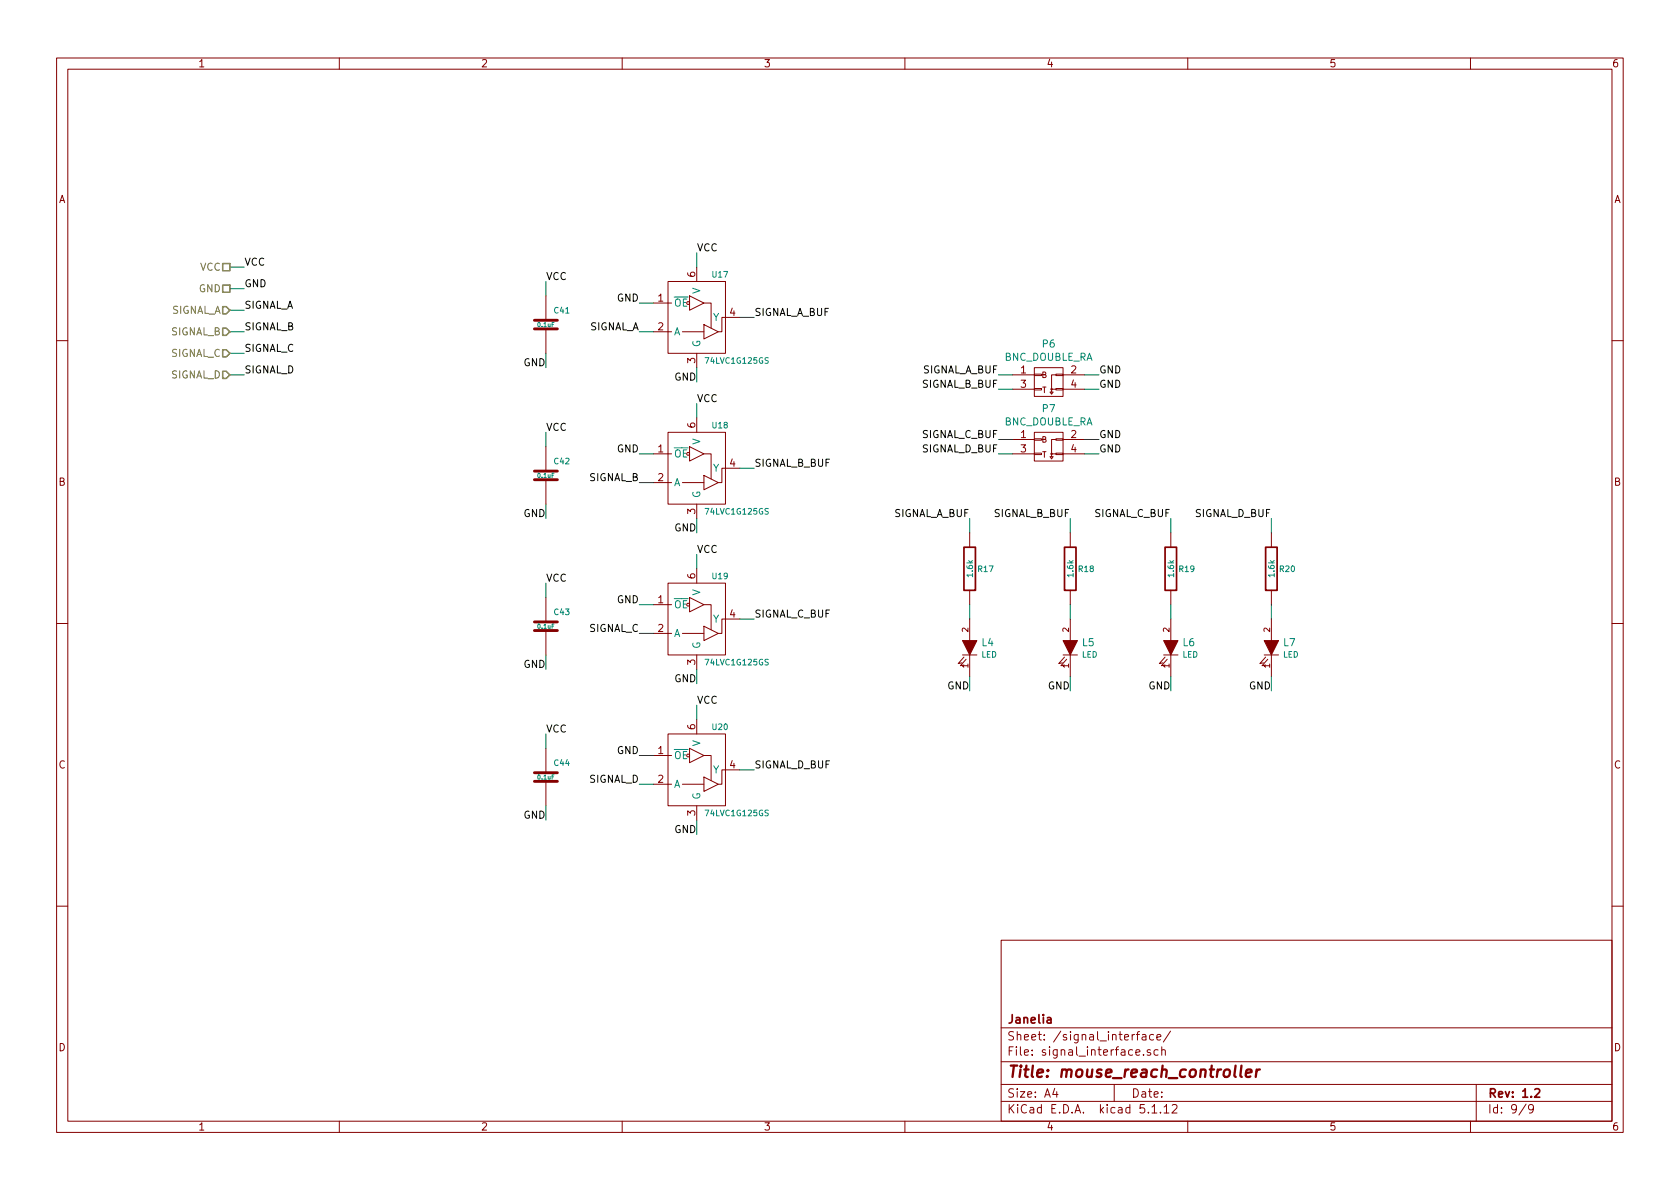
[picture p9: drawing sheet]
EESchema Schematic File Version 4
EELAYER 30 0
EELAYER END
$Descr A4 11693 8268
encoding utf-8
Sheet 9 9
Title "mouse_reach_controller"
Date ""
Rev "1.2"
Comp "Janelia"
Comment1 ""
Comment2 ""
Comment3 ""
Comment4 ""
$EndDescr
$Comp
L mouse_reach_controller:BNC_DOUBLE_RA P?
U 1 1
P 7300 2650
AR Path="/61B33E87" Ref="P?"  Part="1" 
AR Path="/61B241BC/61B33E87" Ref="P6"  Part="1" 
F 0 "P6" H 7300 2917 50  0000 C CNN
F 1 "BNC_DOUBLE_RA" H 7300 2825 50  0000 C CNN
F 2 "mouse_reach_controller:BNC_DOUBLE" H 7300 1450 60  0001 C CNN
F 3 "" H 7300 1450 60  0000 C CNN
F 4 "Digi-Key" H 7400 2900 60  0001 C CNN "Vendor"
F 5 "ACX1655-ND" H 7500 3000 60  0001 C CNN "Vendor Part Number"
F 6 "CONN BNC JACK R/A 75 OHM PCB" H 7600 3100 60  0001 C CNN "Description"
F 7 "Amphenol RF" H 7300 2650 60  0001 C CNN "Manufacturer"
F 8 "112661" H 7300 2650 60  0001 C CNN "Manufacturer Part Number"
	1    7300 2650
	1    0    0    -1  
$EndComp
Wire Wire Line
	7550 2600 7650 2600
Text Label 7650 2600 0    50   ~ 0
GND
Wire Wire Line
	7550 2700 7650 2700
Text Label 7650 2700 0    50   ~ 0
GND
Wire Wire Line
	7050 2700 6950 2700
Text Label 6950 2700 2    50   ~ 0
SIGNAL_B_BUF
Wire Wire Line
	7050 2600 6950 2600
Text Label 6950 2600 2    50   ~ 0
SIGNAL_A_BUF
$Comp
L mouse_reach_controller:BNC_DOUBLE_RA P?
U 1 1
P 7300 3100
AR Path="/61B33E9A" Ref="P?"  Part="1" 
AR Path="/61B241BC/61B33E9A" Ref="P7"  Part="1" 
F 0 "P7" H 7300 3367 50  0000 C CNN
F 1 "BNC_DOUBLE_RA" H 7300 3275 50  0000 C CNN
F 2 "mouse_reach_controller:BNC_DOUBLE" H 7300 1900 60  0001 C CNN
F 3 "" H 7300 1900 60  0000 C CNN
F 4 "Digi-Key" H 7400 3350 60  0001 C CNN "Vendor"
F 5 "ACX1655-ND" H 7500 3450 60  0001 C CNN "Vendor Part Number"
F 6 "CONN BNC JACK R/A 75 OHM PCB" H 7600 3550 60  0001 C CNN "Description"
F 7 "Amphenol RF" H 7300 3100 60  0001 C CNN "Manufacturer"
F 8 "112661" H 7300 3100 60  0001 C CNN "Manufacturer Part Number"
	1    7300 3100
	1    0    0    -1  
$EndComp
Wire Wire Line
	7550 3050 7650 3050
Text Label 7650 3050 0    50   ~ 0
GND
Wire Wire Line
	7550 3150 7650 3150
Text Label 7650 3150 0    50   ~ 0
GND
Wire Wire Line
	7050 3150 6950 3150
Text Label 6950 3150 2    50   ~ 0
SIGNAL_D_BUF
Wire Wire Line
	7050 3050 6950 3050
Text Label 6950 3050 2    50   ~ 0
SIGNAL_C_BUF
$Comp
L mouse_reach_controller:LED_RED_0402 L?
U 1 1
P 6750 4500
AR Path="/61B33EAE" Ref="L?"  Part="1" 
AR Path="/61B241BC/61B33EAE" Ref="L4"  Part="1" 
F 0 "L4" V 6712 4579 50  0000 L CNN
F 1 "LED" V 6796 4579 40  0000 L CNN
F 2 "mouse_reach_controller:LED_0402" H 6650 4800 60  0001 C CNN
F 3 "" H 6750 4500 60  0000 C CNN
F 4 "LED RED CLEAR 2SMD" H 7050 4900 60  0001 C CNN "Description"
F 5 "0402" H 6750 4950 60  0001 C CNN "Package"
F 6 "Kingbright" H 6750 5050 60  0001 C CNN "Manufacturer"
F 7 "APHHS1005LSECK/J3-PF" H 6750 4800 60  0001 C CNN "Manufacturer Part Number"
F 8 "Digi-Key" H 6750 5100 60  0001 C CNN "Vendor"
F 9 "754-2123-1-ND" H 6750 4800 60  0001 C CNN "Vendor Part Number"
	1    6750 4500
	0    1    1    0   
$EndComp
Wire Wire Line
	6750 4200 6750 4300
Wire Wire Line
	6750 3700 6750 3600
Wire Wire Line
	6750 4700 6750 4800
Text Label 6750 4800 2    50   ~ 0
GND
Text Label 6750 3600 2    50   ~ 0
SIGNAL_A_BUF
$Comp
L mouse_reach_controller:LED_RED_0402 L?
U 1 1
P 7450 4500
AR Path="/61B33EBF" Ref="L?"  Part="1" 
AR Path="/61B241BC/61B33EBF" Ref="L5"  Part="1" 
F 0 "L5" V 7412 4579 50  0000 L CNN
F 1 "LED" V 7496 4579 40  0000 L CNN
F 2 "mouse_reach_controller:LED_0402" H 7350 4800 60  0001 C CNN
F 3 "" H 7450 4500 60  0000 C CNN
F 4 "LED RED CLEAR 2SMD" H 7750 4900 60  0001 C CNN "Description"
F 5 "0402" H 7450 4950 60  0001 C CNN "Package"
F 6 "Kingbright" H 7450 5050 60  0001 C CNN "Manufacturer"
F 7 "APHHS1005LSECK/J3-PF" H 7450 4800 60  0001 C CNN "Manufacturer Part Number"
F 8 "Digi-Key" H 7450 5100 60  0001 C CNN "Vendor"
F 9 "754-2123-1-ND" H 7450 4800 60  0001 C CNN "Vendor Part Number"
	1    7450 4500
	0    1    1    0   
$EndComp
Wire Wire Line
	7450 4200 7450 4300
Wire Wire Line
	7450 3700 7450 3600
Wire Wire Line
	7450 4700 7450 4800
Text Label 7450 4800 2    50   ~ 0
GND
Text Label 7450 3600 2    50   ~ 0
SIGNAL_B_BUF
$Comp
L mouse_reach_controller:LED_RED_0402 L?
U 1 1
P 8150 4500
AR Path="/61B33ED0" Ref="L?"  Part="1" 
AR Path="/61B241BC/61B33ED0" Ref="L6"  Part="1" 
F 0 "L6" V 8112 4579 50  0000 L CNN
F 1 "LED" V 8196 4579 40  0000 L CNN
F 2 "mouse_reach_controller:LED_0402" H 8050 4800 60  0001 C CNN
F 3 "" H 8150 4500 60  0000 C CNN
F 4 "LED RED CLEAR 2SMD" H 8450 4900 60  0001 C CNN "Description"
F 5 "0402" H 8150 4950 60  0001 C CNN "Package"
F 6 "Kingbright" H 8150 5050 60  0001 C CNN "Manufacturer"
F 7 "APHHS1005LSECK/J3-PF" H 8150 4800 60  0001 C CNN "Manufacturer Part Number"
F 8 "Digi-Key" H 8150 5100 60  0001 C CNN "Vendor"
F 9 "754-2123-1-ND" H 8150 4800 60  0001 C CNN "Vendor Part Number"
	1    8150 4500
	0    1    1    0   
$EndComp
Wire Wire Line
	8150 4200 8150 4300
Wire Wire Line
	8150 3700 8150 3600
Wire Wire Line
	8150 4700 8150 4800
Text Label 8150 4800 2    50   ~ 0
GND
Text Label 8150 3600 2    50   ~ 0
SIGNAL_C_BUF
$Comp
L mouse_reach_controller:LED_RED_0402 L?
U 1 1
P 8850 4500
AR Path="/61B33EE1" Ref="L?"  Part="1" 
AR Path="/61B241BC/61B33EE1" Ref="L7"  Part="1" 
F 0 "L7" V 8812 4579 50  0000 L CNN
F 1 "LED" V 8896 4579 40  0000 L CNN
F 2 "mouse_reach_controller:LED_0402" H 8750 4800 60  0001 C CNN
F 3 "" H 8850 4500 60  0000 C CNN
F 4 "LED RED CLEAR 2SMD" H 9150 4900 60  0001 C CNN "Description"
F 5 "0402" H 8850 4950 60  0001 C CNN "Package"
F 6 "Kingbright" H 8850 5050 60  0001 C CNN "Manufacturer"
F 7 "APHHS1005LSECK/J3-PF" H 8850 4800 60  0001 C CNN "Manufacturer Part Number"
F 8 "Digi-Key" H 8850 5100 60  0001 C CNN "Vendor"
F 9 "754-2123-1-ND" H 8850 4800 60  0001 C CNN "Vendor Part Number"
	1    8850 4500
	0    1    1    0   
$EndComp
Wire Wire Line
	8850 4200 8850 4300
Wire Wire Line
	8850 3700 8850 3600
Wire Wire Line
	8850 4700 8850 4800
Text Label 8850 4800 2    50   ~ 0
GND
Text Label 8850 3600 2    50   ~ 0
SIGNAL_D_BUF
Wire Wire Line
	5150 2200 5250 2200
Text Label 5250 2200 0    50   ~ 0
SIGNAL_A_BUF
Wire Wire Line
	4550 2300 4450 2300
Text Label 4450 2300 2    50   ~ 0
SIGNAL_A
Wire Wire Line
	4550 2100 4450 2100
Text Label 4450 2100 2    50   ~ 0
GND
Wire Wire Line
	4850 2550 4850 2650
Wire Wire Line
	4850 1850 4850 1750
Text Label 4850 2650 2    50   ~ 0
GND
$Comp
L mouse_reach_controller:74LVC1G125GS U?
U 1 1
P 4850 2200
AR Path="/61993642/61B33EFB" Ref="U?"  Part="1" 
AR Path="/61B33EFB" Ref="U?"  Part="1" 
AR Path="/61B241BC/61B33EFB" Ref="U17"  Part="1" 
F 0 "U17" H 4950 2500 40  0000 L CNN
F 1 "74LVC1G125GS" H 4900 1900 40  0000 L CNN
F 2 "mouse_reach_controller:SOT1202" H 4850 3100 60  0001 C CNN
F 3 "" H 4850 3100 60  0001 C CNN
F 4 "Digi-Key" H 4850 3100 60  0001 C CNN "Vendor"
F 5 "1727-8033-1-ND" H 4850 3100 60  0001 C CNN "Vendor Part Number"
F 6 "IC BUF NON-INVERT 5.5V" H 4850 3100 60  0001 C CNN "Description"
F 7 "Nexperia USA Inc." H 4850 3100 50  0001 C CNN "Manufacturer"
F 8 "74LVC1G125GS,132" H 4850 3100 50  0001 C CNN "Manufacturer Part Number"
F 9 "6-XFDFN" H 4850 3100 50  0001 C CNN "Package"
	1    4850 2200
	1    0    0    -1  
$EndComp
Text Label 4850 1750 0    50   ~ 0
VCC
Wire Wire Line
	5150 3250 5250 3250
Text Label 5250 3250 0    50   ~ 0
SIGNAL_B_BUF
Wire Wire Line
	4550 3350 4450 3350
Text Label 4450 3350 2    50   ~ 0
SIGNAL_B
Wire Wire Line
	4550 3150 4450 3150
Text Label 4450 3150 2    50   ~ 0
GND
Wire Wire Line
	4850 3600 4850 3700
Wire Wire Line
	4850 2900 4850 2800
Text Label 4850 3700 2    50   ~ 0
GND
$Comp
L mouse_reach_controller:74LVC1G125GS U?
U 1 1
P 4850 3250
AR Path="/61993642/61B33F11" Ref="U?"  Part="1" 
AR Path="/61B33F11" Ref="U?"  Part="1" 
AR Path="/61B241BC/61B33F11" Ref="U18"  Part="1" 
F 0 "U18" H 4950 3550 40  0000 L CNN
F 1 "74LVC1G125GS" H 4900 2950 40  0000 L CNN
F 2 "mouse_reach_controller:SOT1202" H 4850 4150 60  0001 C CNN
F 3 "" H 4850 4150 60  0001 C CNN
F 4 "Digi-Key" H 4850 4150 60  0001 C CNN "Vendor"
F 5 "1727-8033-1-ND" H 4850 4150 60  0001 C CNN "Vendor Part Number"
F 6 "IC BUF NON-INVERT 5.5V" H 4850 4150 60  0001 C CNN "Description"
F 7 "Nexperia USA Inc." H 4850 4150 50  0001 C CNN "Manufacturer"
F 8 "74LVC1G125GS,132" H 4850 4150 50  0001 C CNN "Manufacturer Part Number"
F 9 "6-XFDFN" H 4850 4150 50  0001 C CNN "Package"
	1    4850 3250
	1    0    0    -1  
$EndComp
Text Label 4850 2800 0    50   ~ 0
VCC
$Comp
L mouse_reach_controller:0.1uF_0402 C?
U 1 1
P 3800 2250
AR Path="/61993642/61B33F1E" Ref="C?"  Part="1" 
AR Path="/61B33F1E" Ref="C?"  Part="1" 
AR Path="/61B241BC/61B33F1E" Ref="C41"  Part="1" 
F 0 "C41" H 3850 2350 40  0000 L CNN
F 1 "0.1uF" H 3800 2250 30  0000 C CNN
F 2 "mouse_reach_controller:SM0402" H 3838 2100 30  0001 C CNN
F 3 "" H 3800 2250 60  0001 C CNN
F 4 "Digi-Key" H 3900 2450 60  0001 C CNN "Vendor"
F 5 "311-1375-1-ND" H 4000 2550 60  0001 C CNN "Vendor Part Number"
F 6 "CAP CER 0.1UF 25V Y5V" H 4100 2650 60  0001 C CNN "Description"
F 7 "0402" H 3800 2250 50  0001 C CNN "Package"
F 8 "Yageo" H 3800 2250 50  0001 C CNN "Manufacturer"
F 9 "CC0402ZRY5V8BB104" H 3800 2250 50  0001 C CNN "Manufacturer Part Number"
	1    3800 2250
	1    0    0    -1  
$EndComp
Wire Wire Line
	3800 2050 3800 1950
Text Label 3800 1950 0    50   ~ 0
VCC
Wire Wire Line
	3800 2450 3800 2550
Text Label 3800 2550 2    50   ~ 0
GND
$Comp
L mouse_reach_controller:0.1uF_0402 C?
U 1 1
P 3800 3300
AR Path="/61993642/61B33F2E" Ref="C?"  Part="1" 
AR Path="/61B33F2E" Ref="C?"  Part="1" 
AR Path="/61B241BC/61B33F2E" Ref="C42"  Part="1" 
F 0 "C42" H 3850 3400 40  0000 L CNN
F 1 "0.1uF" H 3800 3300 30  0000 C CNN
F 2 "mouse_reach_controller:SM0402" H 3838 3150 30  0001 C CNN
F 3 "" H 3800 3300 60  0001 C CNN
F 4 "Digi-Key" H 3900 3500 60  0001 C CNN "Vendor"
F 5 "311-1375-1-ND" H 4000 3600 60  0001 C CNN "Vendor Part Number"
F 6 "CAP CER 0.1UF 25V Y5V" H 4100 3700 60  0001 C CNN "Description"
F 7 "0402" H 3800 3300 50  0001 C CNN "Package"
F 8 "Yageo" H 3800 3300 50  0001 C CNN "Manufacturer"
F 9 "CC0402ZRY5V8BB104" H 3800 3300 50  0001 C CNN "Manufacturer Part Number"
	1    3800 3300
	1    0    0    -1  
$EndComp
Wire Wire Line
	3800 3100 3800 3000
Text Label 3800 3000 0    50   ~ 0
VCC
Wire Wire Line
	3800 3500 3800 3600
Text Label 3800 3600 2    50   ~ 0
GND
$Comp
L mouse_reach_controller:1.6k_0402 R?
U 1 1
P 6750 3950
AR Path="/61B33F3E" Ref="R?"  Part="1" 
AR Path="/61B241BC/61B33F3E" Ref="R17"  Part="1" 
F 0 "R17" H 6800 3950 40  0000 L CNN
F 1 "1.6k" V 6750 3950 40  0000 C CNN
F 2 "mouse_reach_controller:SM0402" V 6680 3950 30  0001 C CNN
F 3 "" H 6750 3950 30  0000 C CNN
F 4 "Digi-Key" V 6930 4050 60  0001 C CNN "Vendor"
F 5 "YAG3045CT-ND" V 7030 4150 60  0001 C CNN "Vendor Part Number"
F 6 "RES 1.6K OHM 1% 1/16W" V 7130 4250 60  0001 C CNN "Description"
F 7 "0402" H 6750 3950 50  0001 C CNN "Package"
F 8 "YAGEO" H 6750 3950 50  0001 C CNN "Manufacturer"
F 9 "RC0402FR-071K6L" H 6750 3950 50  0001 C CNN "Manufacturer Part Number"
	1    6750 3950
	1    0    0    -1  
$EndComp
$Comp
L mouse_reach_controller:1.6k_0402 R?
U 1 1
P 7450 3950
AR Path="/61B33F4A" Ref="R?"  Part="1" 
AR Path="/61B241BC/61B33F4A" Ref="R18"  Part="1" 
F 0 "R18" H 7500 3950 40  0000 L CNN
F 1 "1.6k" V 7450 3950 40  0000 C CNN
F 2 "mouse_reach_controller:SM0402" V 7380 3950 30  0001 C CNN
F 3 "" H 7450 3950 30  0000 C CNN
F 4 "Digi-Key" V 7630 4050 60  0001 C CNN "Vendor"
F 5 "YAG3045CT-ND" V 7730 4150 60  0001 C CNN "Vendor Part Number"
F 6 "RES 1.6K OHM 1% 1/16W" V 7830 4250 60  0001 C CNN "Description"
F 7 "0402" H 7450 3950 50  0001 C CNN "Package"
F 8 "YAGEO" H 7450 3950 50  0001 C CNN "Manufacturer"
F 9 "RC0402FR-071K6L" H 7450 3950 50  0001 C CNN "Manufacturer Part Number"
	1    7450 3950
	1    0    0    -1  
$EndComp
$Comp
L mouse_reach_controller:1.6k_0402 R?
U 1 1
P 8150 3950
AR Path="/61B33F56" Ref="R?"  Part="1" 
AR Path="/61B241BC/61B33F56" Ref="R19"  Part="1" 
F 0 "R19" H 8200 3950 40  0000 L CNN
F 1 "1.6k" V 8150 3950 40  0000 C CNN
F 2 "mouse_reach_controller:SM0402" V 8080 3950 30  0001 C CNN
F 3 "" H 8150 3950 30  0000 C CNN
F 4 "Digi-Key" V 8330 4050 60  0001 C CNN "Vendor"
F 5 "YAG3045CT-ND" V 8430 4150 60  0001 C CNN "Vendor Part Number"
F 6 "RES 1.6K OHM 1% 1/16W" V 8530 4250 60  0001 C CNN "Description"
F 7 "0402" H 8150 3950 50  0001 C CNN "Package"
F 8 "YAGEO" H 8150 3950 50  0001 C CNN "Manufacturer"
F 9 "RC0402FR-071K6L" H 8150 3950 50  0001 C CNN "Manufacturer Part Number"
	1    8150 3950
	1    0    0    -1  
$EndComp
$Comp
L mouse_reach_controller:1.6k_0402 R?
U 1 1
P 8850 3950
AR Path="/61B33F62" Ref="R?"  Part="1" 
AR Path="/61B241BC/61B33F62" Ref="R20"  Part="1" 
F 0 "R20" H 8900 3950 40  0000 L CNN
F 1 "1.6k" V 8850 3950 40  0000 C CNN
F 2 "mouse_reach_controller:SM0402" V 8780 3950 30  0001 C CNN
F 3 "" H 8850 3950 30  0000 C CNN
F 4 "Digi-Key" V 9030 4050 60  0001 C CNN "Vendor"
F 5 "YAG3045CT-ND" V 9130 4150 60  0001 C CNN "Vendor Part Number"
F 6 "RES 1.6K OHM 1% 1/16W" V 9230 4250 60  0001 C CNN "Description"
F 7 "0402" H 8850 3950 50  0001 C CNN "Package"
F 8 "YAGEO" H 8850 3950 50  0001 C CNN "Manufacturer"
F 9 "RC0402FR-071K6L" H 8850 3950 50  0001 C CNN "Manufacturer Part Number"
	1    8850 3950
	1    0    0    -1  
$EndComp
Wire Wire Line
	5150 4300 5250 4300
Text Label 5250 4300 0    50   ~ 0
SIGNAL_C_BUF
Wire Wire Line
	4550 4400 4450 4400
Text Label 4450 4400 2    50   ~ 0
SIGNAL_C
Wire Wire Line
	4550 4200 4450 4200
Text Label 4450 4200 2    50   ~ 0
GND
Wire Wire Line
	4850 4650 4850 4750
Wire Wire Line
	4850 3950 4850 3850
Text Label 4850 4750 2    50   ~ 0
GND
$Comp
L mouse_reach_controller:74LVC1G125GS U?
U 1 1
P 4850 4300
AR Path="/61993642/61B33F77" Ref="U?"  Part="1" 
AR Path="/61B33F77" Ref="U?"  Part="1" 
AR Path="/61B241BC/61B33F77" Ref="U19"  Part="1" 
F 0 "U19" H 4950 4600 40  0000 L CNN
F 1 "74LVC1G125GS" H 4900 4000 40  0000 L CNN
F 2 "mouse_reach_controller:SOT1202" H 4850 5200 60  0001 C CNN
F 3 "" H 4850 5200 60  0001 C CNN
F 4 "Digi-Key" H 4850 5200 60  0001 C CNN "Vendor"
F 5 "1727-8033-1-ND" H 4850 5200 60  0001 C CNN "Vendor Part Number"
F 6 "IC BUF NON-INVERT 5.5V" H 4850 5200 60  0001 C CNN "Description"
F 7 "Nexperia USA Inc." H 4850 5200 50  0001 C CNN "Manufacturer"
F 8 "74LVC1G125GS,132" H 4850 5200 50  0001 C CNN "Manufacturer Part Number"
F 9 "6-XFDFN" H 4850 5200 50  0001 C CNN "Package"
	1    4850 4300
	1    0    0    -1  
$EndComp
Text Label 4850 3850 0    50   ~ 0
VCC
Wire Wire Line
	5150 5350 5250 5350
Text Label 5250 5350 0    50   ~ 0
SIGNAL_D_BUF
Wire Wire Line
	4550 5450 4450 5450
Text Label 4450 5450 2    50   ~ 0
SIGNAL_D
Wire Wire Line
	4550 5250 4450 5250
Text Label 4450 5250 2    50   ~ 0
GND
Wire Wire Line
	4850 5700 4850 5800
Wire Wire Line
	4850 5000 4850 4900
Text Label 4850 5800 2    50   ~ 0
GND
$Comp
L mouse_reach_controller:74LVC1G125GS U?
U 1 1
P 4850 5350
AR Path="/61993642/61B33F8D" Ref="U?"  Part="1" 
AR Path="/61B33F8D" Ref="U?"  Part="1" 
AR Path="/61B241BC/61B33F8D" Ref="U20"  Part="1" 
F 0 "U20" H 4950 5650 40  0000 L CNN
F 1 "74LVC1G125GS" H 4900 5050 40  0000 L CNN
F 2 "mouse_reach_controller:SOT1202" H 4850 6250 60  0001 C CNN
F 3 "" H 4850 6250 60  0001 C CNN
F 4 "Digi-Key" H 4850 6250 60  0001 C CNN "Vendor"
F 5 "1727-8033-1-ND" H 4850 6250 60  0001 C CNN "Vendor Part Number"
F 6 "IC BUF NON-INVERT 5.5V" H 4850 6250 60  0001 C CNN "Description"
F 7 "Nexperia USA Inc." H 4850 6250 50  0001 C CNN "Manufacturer"
F 8 "74LVC1G125GS,132" H 4850 6250 50  0001 C CNN "Manufacturer Part Number"
F 9 "6-XFDFN" H 4850 6250 50  0001 C CNN "Package"
	1    4850 5350
	1    0    0    -1  
$EndComp
Text Label 4850 4900 0    50   ~ 0
VCC
$Comp
L mouse_reach_controller:0.1uF_0402 C?
U 1 1
P 3800 4350
AR Path="/61993642/61B33F9A" Ref="C?"  Part="1" 
AR Path="/61B33F9A" Ref="C?"  Part="1" 
AR Path="/61B241BC/61B33F9A" Ref="C43"  Part="1" 
F 0 "C43" H 3850 4450 40  0000 L CNN
F 1 "0.1uF" H 3800 4350 30  0000 C CNN
F 2 "mouse_reach_controller:SM0402" H 3838 4200 30  0001 C CNN
F 3 "" H 3800 4350 60  0001 C CNN
F 4 "Digi-Key" H 3900 4550 60  0001 C CNN "Vendor"
F 5 "311-1375-1-ND" H 4000 4650 60  0001 C CNN "Vendor Part Number"
F 6 "CAP CER 0.1UF 25V Y5V" H 4100 4750 60  0001 C CNN "Description"
F 7 "0402" H 3800 4350 50  0001 C CNN "Package"
F 8 "Yageo" H 3800 4350 50  0001 C CNN "Manufacturer"
F 9 "CC0402ZRY5V8BB104" H 3800 4350 50  0001 C CNN "Manufacturer Part Number"
	1    3800 4350
	1    0    0    -1  
$EndComp
Wire Wire Line
	3800 4150 3800 4050
Text Label 3800 4050 0    50   ~ 0
VCC
Wire Wire Line
	3800 4550 3800 4650
Text Label 3800 4650 2    50   ~ 0
GND
$Comp
L mouse_reach_controller:0.1uF_0402 C?
U 1 1
P 3800 5400
AR Path="/61993642/61B33FAA" Ref="C?"  Part="1" 
AR Path="/61B33FAA" Ref="C?"  Part="1" 
AR Path="/61B241BC/61B33FAA" Ref="C44"  Part="1" 
F 0 "C44" H 3850 5500 40  0000 L CNN
F 1 "0.1uF" H 3800 5400 30  0000 C CNN
F 2 "mouse_reach_controller:SM0402" H 3838 5250 30  0001 C CNN
F 3 "" H 3800 5400 60  0001 C CNN
F 4 "Digi-Key" H 3900 5600 60  0001 C CNN "Vendor"
F 5 "311-1375-1-ND" H 4000 5700 60  0001 C CNN "Vendor Part Number"
F 6 "CAP CER 0.1UF 25V Y5V" H 4100 5800 60  0001 C CNN "Description"
F 7 "0402" H 3800 5400 50  0001 C CNN "Package"
F 8 "Yageo" H 3800 5400 50  0001 C CNN "Manufacturer"
F 9 "CC0402ZRY5V8BB104" H 3800 5400 50  0001 C CNN "Manufacturer Part Number"
	1    3800 5400
	1    0    0    -1  
$EndComp
Wire Wire Line
	3800 5200 3800 5100
Text Label 3800 5100 0    50   ~ 0
VCC
Wire Wire Line
	3800 5600 3800 5700
Text Label 3800 5700 2    50   ~ 0
GND
Text HLabel 1600 1850 0    50   UnSpc ~ 0
VCC
Wire Wire Line
	1600 1850 1700 1850
Text Label 1700 1850 0    50   ~ 0
VCC
Text HLabel 1600 2000 0    50   UnSpc ~ 0
GND
Wire Wire Line
	1600 2000 1700 2000
Text Label 1700 2000 0    50   ~ 0
GND
Text HLabel 1600 2150 0    50   Input ~ 0
SIGNAL_A
Wire Wire Line
	1600 2150 1700 2150
Text Label 1700 2150 0    50   ~ 0
SIGNAL_A
Text HLabel 1600 2300 0    50   Input ~ 0
SIGNAL_B
Wire Wire Line
	1600 2300 1700 2300
Text Label 1700 2300 0    50   ~ 0
SIGNAL_B
Text HLabel 1600 2450 0    50   Input ~ 0
SIGNAL_C
Wire Wire Line
	1600 2450 1700 2450
Text Label 1700 2450 0    50   ~ 0
SIGNAL_C
Text HLabel 1600 2600 0    50   Input ~ 0
SIGNAL_D
Wire Wire Line
	1600 2600 1700 2600
Text Label 1700 2600 0    50   ~ 0
SIGNAL_D
$EndSCHEMATC
